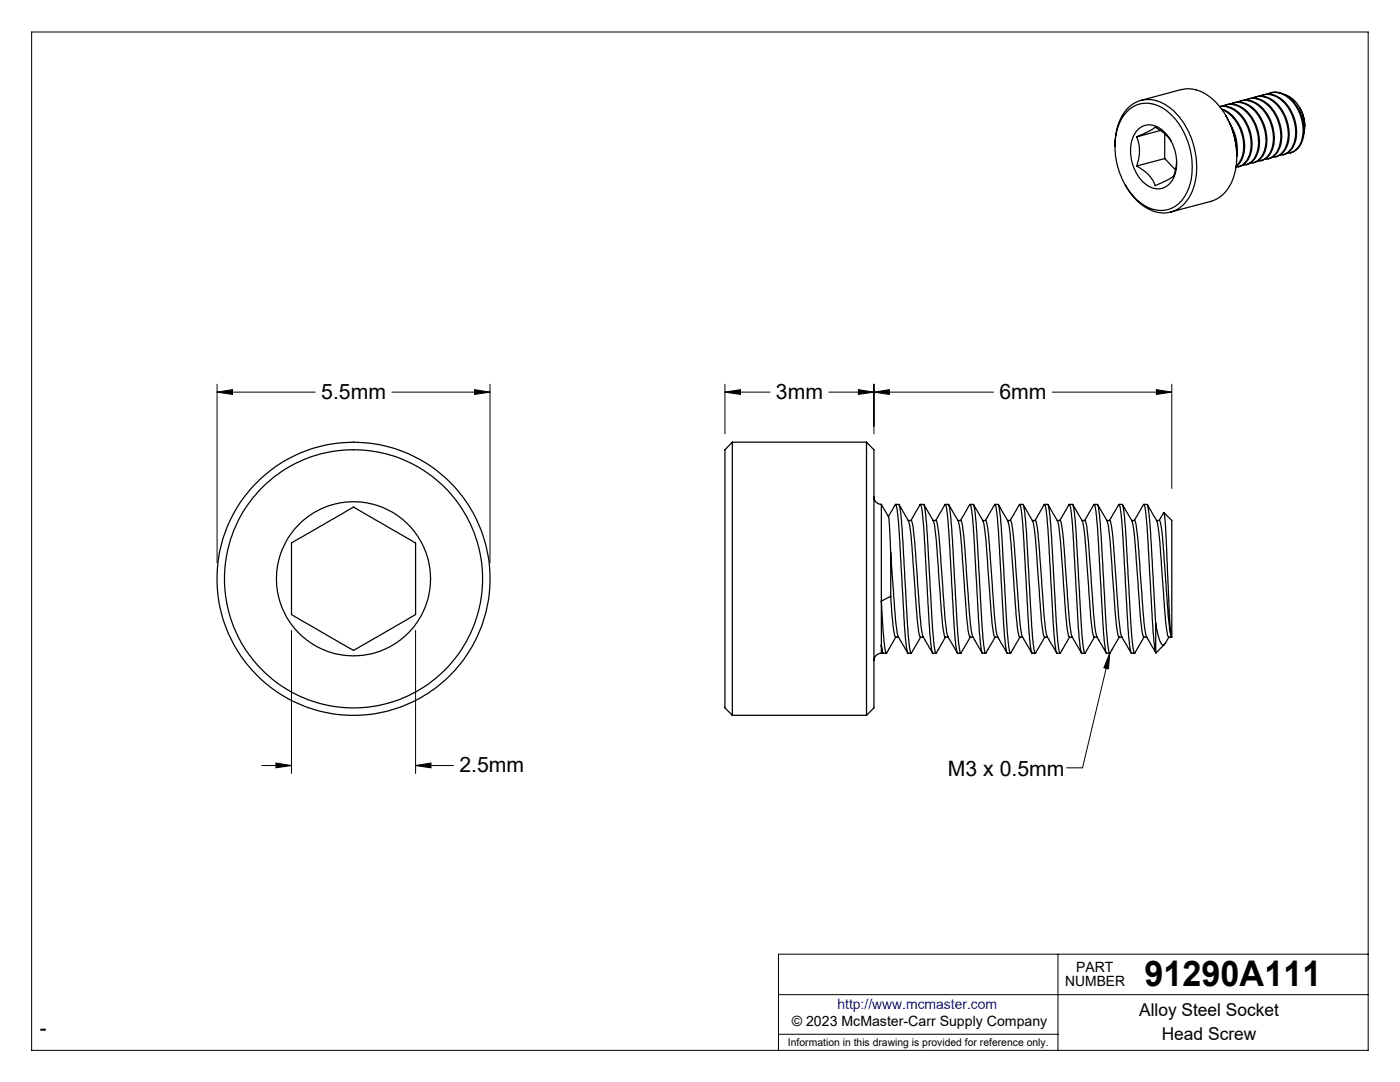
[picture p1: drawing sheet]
<svg xmlns="http://www.w3.org/2000/svg" width="279mm" height="216mm" viewBox="0 0 279 216" stroke-linecap="round" stroke-linejoin="round" font-family="sans-serif">
<g fill="none" stroke="#000" stroke-width=".2">
<path d="M6.3 6.4h266.7v203.2h-266.7zM43.3 78.2l3.1-.4v.9zM43.3 76.7v35.6M43.3 78.2h19.6M78.2 78.2h19.6M94.7 77.8l3.1 .4-3.1 .5zM97.8 76.7v35.6M144.7 78.2l3.1-.4v.9zM144.7 78.2h9M144.7 76.7v9.9M165.4 78.2h32.9M171.3 77.8l3.1 .4-3.1 .5z"/>
<path d="M174.4 78.2l3.1-.4v.9zM174.4 76.7v9.9M210 78.2h23.9M230.8 77.8l3.1 .4-3.1 .5zM233.9 76.7v20.8M58.2 125.8v28.5M82.9 125.8v28.5M221.5 130.4l-.3 3.1-.9-.3zM221.5 130.4l-5.5 22.8h-3.1M52.2 152.8h6M55.1 152.3l3.1 .5-3.1 .4zM82.9 152.8l3.1-.5v.9z"/>
<path d="M82.9 152.8h7.6M155.4 198.5h117.6M211.1 190.4v19.2M273 190.4h-117.6v19.2M155.4 206.4h55.7"/>
</g>
<g fill="#000">
<path d="M221.5 130.4l-.3 3.1-.9-.3z"/>
<path d="M55.1 152.3l3.1 .5-3.1 .4zM82.9 152.8l3.1-.5v.9zM43.3 78.2l3.1-.4v.9zM94.7 77.8l3.1 .4-3.1 .5zM171.3 77.8l3.1 .4-3.1 .5zM144.7 78.2l3.1-.4v.9zM174.4 78.2l3.1-.4v.9zM230.8 77.8l3.1 .4-3.1 .5z"/>
</g>
<g fill="none" stroke="#000" stroke-width=".25">
<path d="M248.5 20a4.4 4.4 0 0 1 5.2 1.8 7.9 7.9 0 0 1 1 8.7 2.74 2.74 0 0 1-2.3 1.3M249.1 19.8a4.7 4.7 0 0 1 5.2 2.5 8 8 0 0 1 .7 8 2.81 2.81 0 0 1-1.9 1.4M249.9 19.6a4.4 4.4 0 0 1 5.3 1.8 7.9 7.9 0 0 1 1 8.7 2.6 2.6 0 0 1-2.3 1.3M250.5 19.3a4.9 4.9 0 0 1 5.4 2.8 7.7 7.7 0 0 1 .5 8l-1 .8-.8 .4M251.4 19.2a4.2 4.2 0 0 1 5.1 1.6 8.1 8.1 0 0 1 1.3 8.7 2.86 2.86 0 0 1-2.4 1.5M252 18.9a5 5 0 0 1 5.5 3 7.6 7.6 0 0 1 .3 7.8l-.6 .7-1.2 .5M252.9 18.8a4.3 4.3 0 0 1 5.3 1.8 8 8 0 0 1 1.1 8.5 2.86 2.86 0 0 1-2.4 1.5M253.5 18.6a4.8 4.8 0 0 1 5.3 2.5 7.6 7.6 0 0 1 .5 8.2l-.8 .8-.9 .4M256.5 18.9a6.8 6.8 0 0 1 3.9 6.7l-.2 1.1M222.5 29.2a9.8 9.8 0 0 1 3.6-8.4 6.3 6.3 0 0 1 7.7 1 15.3 15.3 0 0 1 3.9 16.8 6 6 0 0 1-7.2 3.6 10.9 10.9 0 0 1-5.9-5.3M224.8 22.4a5.7 5.7 0 0 1 8.2-.2 14.5 14.5 0 0 1 4 15.9 5.7 5.7 0 0 1-8.8 2.8 14.4 14.4 0 0 1-4.9-16l.7-1.4zM226.8 27.3l2-.8 1.4-.9a.53 .53 0 0 1 .8 .1l1.5 1 1.2 1.4"/>
<path d="M226.8 27.3a7.8 7.8 0 0 1 0 5.8M227 25.9l.9-.6a4.1 4.1 0 0 1 5.1 1.8l.6 .8 .7 1.5 .5 2.5v1.3l-.3 1.6-.6 1.3-.9 .9a3.8 3.8 0 0 1-5.2-1l-.8-1-.8-1.6-.6-2.7v-1.3l.3-1.5 .3-.8zM227.7 20l8-2.1a7.4 7.4 0 0 1 7.4 3 15.5 15.5 0 0 1 2.6 15.6 6.4 6.4 0 0 1-4 3.7l-8.1 2.1M231.6 26l-4.8 1.3M232.4 31.6l2.2 2.3M232.4 26.7v4.9M232.4 31.6l-5.6 1.5M234.8 32.3l-.1 1.1a2.99 2.99 0 0 1-.8 2l-3.4 1.6a7 7 0 0 0-3.7-3.9M243.8 21.7a7.6 7.6 0 0 1 4.6 6.9 5 5 0 0 1-1.7 4.6M243.9 21.9a8 8 0 0 1 3.5 10.4l-.7 .8M244 21.2a4.4 4.4 0 0 1 5.4 1.9 7.8 7.8 0 0 1 .9 8.6 2.6 2.6 0 0 1-2.3 1.2M244.6 20.9a4.9 4.9 0 0 1 5.4 2.8 7.7 7.7 0 0 1 .4 7.9l-.9 .9-.9 .4"/>
<path d="M244.7 23.1l.3 .6a15.7 15.7 0 0 1 1.8 7.5M245.5 20.8a4.2 4.2 0 0 1 5.1 1.6 8.1 8.1 0 0 1 1.2 8.7 2.86 2.86 0 0 1-2.4 1.5M245.5 24.8h.1a9.2 9.2 0 0 1 1.2 5.9M246.1 20.5a5 5 0 0 1 5.5 3 7.6 7.6 0 0 1 .3 7.8l-.7 .7-1.1 .5M246.1 26.5l.4 1.2 .2 1.4M247 20.4a4.3 4.3 0 0 1 5.2 1.8 7.9 7.9 0 0 1 1 8.7 2.74 2.74 0 0 1-2.3 1.3M247.2 33.3a3.9 3.9 0 0 0 2.6-4 8 8 0 0 0-4.2-7.9l-1.2-.2-1 .1a5 5 0 0 1 4.9 2.8 7.8 7.8 0 0 1 .5 8 2.83 2.83 0 0 1-2.1 1.3M247.6 20.1a4.8 4.8 0 0 1 5.2 2.6 7.9 7.9 0 0 1 .7 8 2.81 2.81 0 0 1-1.9 1.4M257.5 30.5h.1M259.4 21.4l.5 1.2 .3 1.1 .2 1.5M146.2 88.2v54.5M146.2 88.2l-1.5 1.5v51.6l1.5 1.4"/>
<path d="M146.2 88.2h26.7M172.9 88.2l1.5 1.5v51.6l-1.5 1.4M172.9 88.2v54.5M174.4 99.1a1.5 1.5 0 0 0 1.5 1.5M58.2 108.3l12.4-7.1 5.3 3 7 4.1v14.3l-12.3 7.2-2.7-1.5-9.7-5.7zM175.9 119.9l.5 7.8 .4 2.7 2-3.3M175.9 100.6v19.3M175.9 119.9v8.8M175.9 100.6l1.4 2.5M177.3 103.1l1.4-2.5a8.1 8.1 0 0 1 .6 3.3l1.4 23.1 .4 3.1 .1 .3h.6M177.3 103.1l.2 1.6 .3 5.5M177.8 110.2l1 14.4a9.2 9.2 0 0 0 1.9 5l.5 .7"/>
<path d="M177.8 119l-1.9 .9M177.8 119l.4 5.6 .3 2.2 .3 .3M177.8 110.2v8.8M178.8 100.6l.7 .1 .3 1.8 1.4 23.9 .3 2.8 .3 1.2 1.9-3.3M179.4 100.7l1.1 1.9a7.8 7.8 0 0 1 1.4 4.7l1.1 15.7 .3 3 .4 1.1M181.3 103.9h.5M181.8 103.9l1.9-3.3a4 4 0 0 1 .5 2.4l1.5 25 .4 2.2 .1 .2h.6M181.8 103.9a5.4 5.4 0 0 1 .6 2.7l1.4 18.2a9.3 9.3 0 0 0 1.9 4.8l.4 .7M183.7 100.6h.6l.1 .2 .4 2.2 1.3 22.2 .3 3.5 .4 1.7 1.9-3.3M184.4 100.7l.8 1.5a6.9 6.9 0 0 1 1.5 4.4l1.4 18 .4 2.4 .1 .1h.6M186.2 103.9h.6l.1 .1 .4 2.3 1.4 18.3a7.9 7.9 0 0 0 1.8 4.7l.6 1M186.8 103.9l1.9-3.3 .2 1 .4 3 1.4 23.9 .4 1.8 .6 .1"/>
<path d="M188.7 100.6l.6 .1 .4 1.6 .4 5.8 1 17.8 .3 3.3 .3 1.2 1.9-3.3M189.3 100.7l1.1 1.9a8 8 0 0 1 1.4 5l1.3 17.8 .4 1.7h.7M191.2 103.9h.5a5.4 5.4 0 0 1 .6 2.7l1.4 18.2a9.3 9.3 0 0 0 1.9 4.8l.4 .7M191.7 103.9l1.9-3.3a9.9 9.9 0 0 1 .6 4l1.4 23 .4 2.6v.2h.7M193.6 100.6l.7 .1 .4 2 1.3 22.1 .3 3.7 .4 1.9 1.9-3.3M194.3 100.7l1 1.7a7 7 0 0 1 1.4 4.6l1.3 17.6 .4 2.4 .1 .1h.6M196.1 103.9h.6l.2 .1 .3 2.3 1.5 18.8a6.8 6.8 0 0 0 1.5 3.8l.8 1.4M196.7 103.9l1.9-3.3 .4 1.9 .3 3.7 1.3 22 .3 2.1 .7 .1M198.5 100.6h.7l.1 .3 .4 2.7 1.3 22 .3 3.3 .3 1.5 2-3.3M199.2 100.7l1.1 1.9a8 8 0 0 1 1.4 5l1.3 17.2 .4 2.2 .1 .1h.6M201.1 103.9h.5a20 20 0 0 1 .9 6.2l1.1 14.5a8.9 8.9 0 0 0 1.9 5l.4 .7M201.6 103.9l1.9-3.3a8.9 8.9 0 0 1 .6 3.6l1.4 23.1 .3 2.8 .2 .3h.6"/>
<path d="M203.5 100.6l.7 .1 .3 1.8 1.5 24.2 .3 2.6 .3 1.1 1.9-3.3M204.2 100.7l1.1 1.9a7.8 7.8 0 0 1 1.3 4.7l1.3 17.3 .5 2.4v.1h.7M206 103.9h.6l.2 .1 .4 2.3 1.4 18.3a7.9 7.9 0 0 0 1.7 4.7l.6 1M206.6 103.9l1.8-3.2 .1-.1 .3 1.6 .4 3.6 1.3 22.2 .4 2.3 .7 .1M208.5 100.6h.6l.1 .3 .4 2.4 1.3 22.3 .3 3.3 .3 1.5 2-3.3M209.2 100.7l.9 1.7a7 7 0 0 1 1.4 4.6l1.4 17.6 .3 2.2 .2 .3M211 103.9h.6M211.5 103.9l1.9-3.3a8.1 8.1 0 0 1 .6 3.3l1.3 23.1 .5 3.1 .1 .3h.6M211.6 103.9a16.9 16.9 0 0 1 .8 5.5l1.1 15.2a9.2 9.2 0 0 0 1.9 5l.4 .7M213.4 100.6l.7 .1 .4 1.8 1.4 23.9 .3 2.8 .3 1.2 1.9-3.3M214.1 100.7l1.1 1.9a7.8 7.8 0 0 1 1.3 4.7l1.1 15.3 .4 3.2 .4 1.3M215.9 103.9h.6"/>
<path d="M216.5 103.9l1.8-3.3a9.9 9.9 0 0 1 .7 4l1.3 23 .4 2.6 .1 .2h.7M216.5 103.9a5.4 5.4 0 0 1 .6 2.7l1.4 18.2a9.3 9.3 0 0 0 1.9 4.8l.4 .7M218.4 100.6h.6l.1 .2 .4 2.2 1.3 22.2 .3 3.5 .3 1.7 2-3.3M219 100.7l.9 1.5a6.9 6.9 0 0 1 1.5 4.4l1.4 18 .4 2.4 .1 .1h.6M220.9 103.9h.6l.1 .1 .4 2.3 1.4 18.3a7.9 7.9 0 0 0 1.7 4.7l.6 1M221.4 103.9l2-3.3 .4 2.1 .2 3.5 1.4 22.3 .3 1.8 .7 .1M223.3 100.6l.7 .1 .3 1.6 .5 5.8 1 17.8 .3 3.3 .3 1.2 1.9-3.3M224 100.7l1.1 1.9a8 8 0 0 1 1.3 5l1.4 17.8 .4 1.7h.6M225.8 103.9h.6a16.9 16.9 0 0 1 .8 5.5l1.2 15.4a9.3 9.3 0 0 0 1.9 4.8l.4 .6M226.4 103.9l1.8-3.3a8.9 8.9 0 0 1 .6 3.6l1.3 21.4 .5 4.6M228.3 100.6l.7 .1 .3 2 1.3 21.7M229 100.7l.9 1.7a7 7 0 0 1 1.5 4.6l1.3 17.6 .4 2.4 .1 .1h.6l-.4-1.5-.3-3-1.3-16.8-.3-1.8-.7-.1"/>
<path d="M232.3 102.3l1.6 1.6v23.2l-.2-.5-.2-2.1-.9-19.3-.3-2.9-.9 1.6M175.9 130.4a1.51 1.51 0 0 0-1.5 1.4M175.9 128.7l.1 1.2 .2 .4M175.9 128.7l.3 1.6 .7 .1M175.9 128.7v1.7M176.1 130.1l-.2 .3M178.8 127.1h.5M183.7 127.1h.6M213.4 127.1h.6M218.4 127.1h.5M230.6 124.4l.7 2.9a2.07 2.07 0 0 0 .9 1.4l1.1-1.6M230.6 130.2l.1 .1"/>
<path d="M230.6 124.4v5.8M232.4 128.6l-1.7 1.7M146.2 142.7h26.7"/>
<circle cx="70.5" cy="115.5" r="25.8"/>
<circle cx="70.6" cy="115.5" r="27.3"/>
<circle cx="70.6" cy="115.5" r="15.4"/>
</g>
<text font-size="7.1" x="228.4" y="196.8">91290A111</text>
<g font-size="4.2">
<text x="64.1" y="79.6">5.5mm</text>
<text x="154.9" y="79.6">3mm</text>
<text x="199.4" y="79.6">6mm</text>
<text x="91.7" y="154.1">2.5mm</text>
<text x="189.2" y="154.7">M3 x 0.5mm</text>
<text x="7.9" y="206.5">-</text>
</g>
<g font-size="3.5">
<text x="227.3" y="202.8">Alloy Steel Socket</text>
<text x="231.9" y="207.5">Head Screw</text>
</g>
<g font-size="2.8">
<text x="212.6" y="196.8">NUMBER</text>
<text x="214.8" y="194">PART</text>
<text x="158" y="204.8">© 2023 McMaster-Carr Supply Company</text>
</g>
<text font-size="2.8" fill="#00f" x="167.1" y="201.4">http://www.mcmaster.com</text>
<text font-size="2.1" x="157.3" y="208.6">Information in this drawing is provided for reference only.</text>
</svg>
